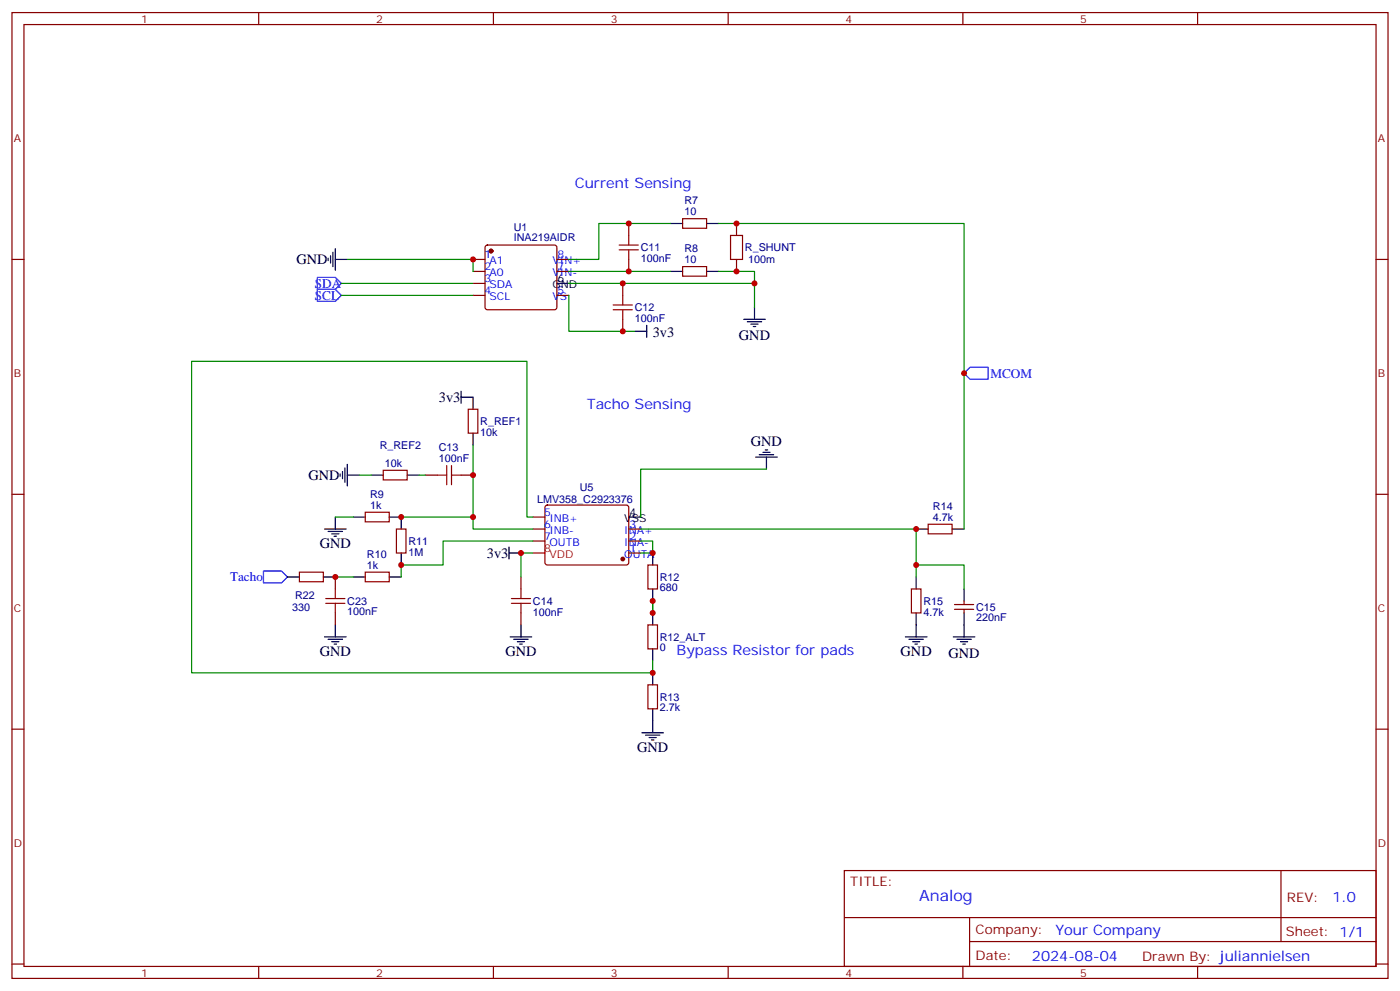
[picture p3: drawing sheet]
<svg xmlns="http://www.w3.org/2000/svg" width="412mm" height="292mm" viewBox="0 0 412 292" stroke-linecap="round" stroke-linejoin="round" font-family="sans-serif">
<g fill="none" stroke="#870000" stroke-width=".35">
<path d="M3.5 3.7h405.4v284.3h-405.4zM7.1 7.2h398.2v277.3h-398.2zM76.2 3.7v3.5M145.3 3.7v3.5M214.5 3.7v3.5M283.6 3.7v3.5M352.8 3.7v3.5M3.5 76.4h3.6M139.3 76.4h3.6M139.3 79.9h3.6M143.1 72.3l.5-.2h19.7l.5 .2 .2 .5v17.7l-.2 .5-.5 .2h-19.7l-.5-.2-.2-.5v-17.7zM164 76.4h3.6"/>
<path d="M164 79.9h3.6M185.2 65.8v3.5M185.2 76.4v3.5M201.1 64.4h7v2.8h-7zM201.1 78.5h7v2.8h-7zM217 65.8v3.5M217 76.4v3.5M405.3 76.4h3.6M139.3 83.4h3.6M139.3 87h3.6M164 87h3.6M183.4 83.4v3.6"/>
<path d="M183.4 94v3.5M112.9 138.5h7v2.8h-7zM125.2 139.9h3.6M135.8 139.9h3.5M137.9 120.5h2.9v7h-2.9zM3.5 145.5h3.6M107.6 150.8h7.1v2.8h-7.1zM116.8 155.8h2.8v7h-2.8zM157 159.3h3.5M157 155.8h3.5M157 152.2h3.5M160.7 148.9l.5-.2h23.3l.5 .2 .2 .5-.1 16.5-.6 .4h-23.6l-.4-.7v-16.2z"/>
<path d="M185.2 159.3h3.5M185.2 155.8h3.5M273.4 154.3h7.1v2.9h-7.1zM405.3 145.5h3.6M88.2 168.5h7v2.8h-7zM98.8 169.9v3.5M107.6 168.5h7.1v2.8h-7.1zM153.5 169.9v3.5M185.2 162.8h3.5M190.9 166.3h2.8v7.1h-2.8zM268.5 173.4h2.8v7h-2.8zM281.2 179.4h5.6"/>
<path d="M281.2 178h5.6M284 176.9v1.1M284 179.4v1M98.8 180.4v3.6M153.5 180.4v3.6M190.9 184h2.8v7h-2.8zM3.5 214.7h3.6M190.9 201.6h2.8v7.1h-2.8zM405.3 214.7h3.6M248.7 256.3h156.6v28.2h-156.6zM377.3 256.3v20.9M248.7 270.1h156.5"/>
<path d="M285.6 277.2h119.6M285.6 270.1v14.2M3.5 283.8h3.6M76.2 284.5v3.5M145.3 284.5v3.5M214.5 284.5v3.5M283.6 284.5v3.5M352.8 284.5v3.5M405.3 283.8h3.6"/>
</g>
<path d="M93.5 81.7h5.3l1.7 1.7-1.7 1.8h-5.3zM93.5 85.2h5.3l1.7 1.8-1.7 1.7h-5.3zM284 109.9l1.8-1.8h5.2v3.6h-5.2zM77.6 168.1h5.3l1.8 1.8-1.8 1.7h-5.3z" fill="none" stroke="#00f" stroke-width=".35"/>
<g fill="none" stroke="#000" stroke-width=".35">
<path d="M96.7 76v.7M97.4 75.3v2.1M98.1 74.3v4.2M98.8 76.4h3.5M98.8 73.2v6.4M197.6 65.8h3.5M197.6 79.9h3.5M208.1 65.8h3.6M208.1 79.9h3.6M164 83.4h3.6M187 97.5h3.5M190.5 95.8v3.5"/>
<path d="M219.1 94h6.3M220.1 94.7h4.3M221.2 95.4h2.1M221.9 96.1h.7M222.2 90.5v3.5M135.8 116.9h3.5v3.6M135.8 115.2v3.5M100.2 139.5v.7M100.9 138.8v2.1M101.6 137.8v4.2M102.3 139.9h3.5M102.3 136.7v6.4"/>
<path d="M109.4 139.9h3.5M119.9 139.9h3.6M139.3 127.5v3.6M222.6 134.6h6.4M223.7 133.9h4.2M224.7 133.2h2.1M225.4 132.5h.7M225.8 134.6v3.5M95.6 155.8h6.4M96.7 156.5h4.2M97.7 157.2h2.1M98.4 157.9h.7"/>
<path d="M98.8 152.2v3.6M104.1 152.2h3.5M114.7 152.2h3.5v3.6M185.2 152.2h3.5M269.9 155.8h3.5M280.5 155.8h3.5M84.7 169.9h3.5M95.2 169.9h3.6M104.1 169.9h3.5M114.7 169.9h3.5M118.2 162.8v3.5M149.9 162.8h3.6"/>
<path d="M149.9 161v3.6M192.3 162.8v3.5M192.3 173.4v3.5M269.9 169.9v3.5M284 173.4v3.5M95.6 187.5h6.4M96.7 188.2h4.2M97.7 188.9h2.1M98.4 189.6h.7M98.8 184v3.5M150.3 187.5h6.3M151.3 188.2h4.3"/>
<path d="M152.4 188.9h2.1M153.1 189.6h.7M153.5 184v3.5M192.3 180.4v3.6M192.3 191v3.6M192.3 198.1v3.5M266.7 187.5h6.3M267.8 188.2h4.2M268.8 188.9h2.1M269.5 189.6h.7M269.9 180.4v7.1M280.8 187.5h6.4"/>
<path d="M281.9 188.2h4.2M282.9 188.9h2.1M283.6 189.6h.7M284 180.4v7.1M189.1 215.7h6.3M190.1 216.4h4.3M191.2 217.1h2.1M191.9 217.8h.7M192.3 208.7v7"/>
</g>
<g fill="#870000" stroke="#870000" stroke-width=".35">
<circle cx="144.6" cy="73.9" r=".53"/>
<circle cx="183.4" cy="164.6" r=".53"/>
</g>
<g fill="none" stroke="#008700" stroke-width=".35">
<path d="M102.3 76.4h37v3.5M167.6 79.9h30M197.6 65.8h-21.2v10.6h-8.8M211.7 65.8h72.3v90M211.7 79.9h10.5v3.5M100.5 83.4h38.8M100.5 87h38.8M167.6 83.4h54.6v7.1M167.6 87v10.5h19.4M105.8 139.9h3.6M123.5 139.9h1.7M139.3 131.1v21.1"/>
<path d="M225.8 138.1h-37.1v14.1M98.8 152.2h5.3M118.2 152.2h21.1v3.6h17.7M157 159.3h-26.5v7h-12.3v3.6M157 152.2h-1.8v-45.8h-98.8v91.7h135.9v-3.5M188.7 155.8h81.2v14.1M188.7 159.3h3.6v3.5h-3.6M98.8 169.9h5.3M157 162.8h-3.5v7.1M192.3 176.9v3.5M269.9 166.3h14.1v7.1"/>
</g>
<g fill="none" stroke="#a10000" stroke-width=".35">
<path d="M182.4 72.1h5.6M182.4 73.6h5.6M185.2 69.3v2.8M185.2 73.6v2.8M215.2 69.3h3.5v7.1h-3.5zM180.6 89.8h5.7M180.6 91.2h5.7M183.4 87v2.8M183.4 91.2v2.8M128.8 139.9h2.8M131.6 137.1v5.6M133 137.1v5.6"/>
<path d="M133 139.9h2.8M96 177.6h5.6M96 176.2h5.6M98.8 173.4v2.8M98.8 177.6v2.8M150.6 177.6h5.7M150.6 176.2h5.7M153.5 173.4v2.8M153.5 177.6v2.8"/>
</g>
<path d="M157 162.8h3.5" fill="none" stroke="#f00" stroke-width=".35"/>
<g fill="#c00">
<circle cx="183.4" cy="83.4" r=".88"/>
<circle cx="183.4" cy="97.5" r=".88"/>
<circle cx="139.3" cy="76.4" r=".88"/>
<circle cx="185.2" cy="79.9" r=".88"/>
<circle cx="185.2" cy="65.8" r=".88"/>
<circle cx="222.3" cy="83.4" r=".88"/>
<circle cx="217" cy="79.9" r=".88"/>
<circle cx="118.2" cy="166.3" r=".88"/>
<circle cx="118.2" cy="152.2" r=".88"/>
<circle cx="153.5" cy="162.8" r=".88"/>
<circle cx="284" cy="109.9" r=".88"/>
<circle cx="217" cy="65.8" r=".88"/>
<circle cx="269.9" cy="155.8" r=".88"/>
<circle cx="269.9" cy="166.3" r=".88"/>
<circle cx="139.3" cy="152.2" r=".88"/>
<circle cx="139.3" cy="139.9" r=".88"/>
<circle cx="98.8" cy="169.9" r=".88"/>
<circle cx="192.3" cy="198.1" r=".88"/>
<circle cx="192.3" cy="176.9" r=".88"/>
<circle cx="192.3" cy="162.8" r=".88"/>
<circle cx="192.3" cy="180.4" r=".88"/>
</g>
<text font-size="4.6" fill="#00f" x="270.8" y="265.3">Analog</text>
<g font-size="4.2" fill="#00f">
<text x="169.3" y="55.2">Current Sensing</text>
<text x="172.9" y="120.5">Tacho Sensing</text>
<text x="199.3" y="192.8">Bypass Resistor for pads</text>
<text x="392.5" y="265.6">1.0</text>
<text x="310.9" y="275.1">Your Company</text>
<text x="304" y="282.9">2024-08-04</text>
</g>
<g font-size="4.2">
<text x="87.3" y="77.9">GND</text>
<text x="192.3" y="99.3">3v3</text>
<text x="217.7" y="100.1">GND</text>
<text x="129.3" y="118.4">3v3</text>
<text x="221.2" y="131.3">GND</text>
<text x="90.8" y="141.4">GND</text>
<text x="94.2" y="161.4">GND</text>
<text x="143.4" y="164.2">3v3</text>
<text x="94.2" y="193.1">GND</text>
<text x="148.9" y="193.1">GND</text>
<text x="265.3" y="193.1">GND</text>
<text x="279.4" y="193.6">GND</text>
<text x="187.7" y="221.4">GND</text>
</g>
<g font-size="3.9" fill="#00f">
<text x="92.8" y="84.7">SDA</text>
<text x="92.8" y="88.2">SCL</text>
<text x="291.7" y="111.2">MCOM</text>
<text x="67.8" y="171.1">Tacho</text>
</g>
<g font-size="3.9" fill="#800">
<text x="250.5" y="260.9">TITLE:</text>
<text x="379.1" y="265.6">REV:</text>
<text x="287.4" y="275.1">Company:</text>
<text x="378.7" y="275.7">Sheet: 1/1</text>
<text x="287.4" y="282.8">Date:</text>
<text x="336.4" y="282.8">Drawn By: juliannielsen</text>
</g>
<g font-size="3.2" fill="#800">
<text x="41.6" y="6.7">1</text>
<text x="110.8" y="6.7">2</text>
<text x="179.9" y="6.7">3</text>
<text x="249.1" y="6.7">4</text>
<text x="318.2" y="6.7">5</text>
<text x="4.1" y="41.8">A</text>
<text x="405.9" y="41.8">A</text>
<text x="4.1" y="110.9">B</text>
<text x="405.9" y="110.9">B</text>
<text x="4.1" y="180.1">C</text>
<text x="405.9" y="180.1">C</text>
<text x="4.1" y="249.2">D</text>
<text x="405.9" y="249.2">D</text>
<text x="41.6" y="287.5">1</text>
<text x="110.8" y="287.5">2</text>
<text x="179.9" y="287.5">3</text>
<text x="249.1" y="287.5">4</text>
<text x="318.2" y="287.5">5</text>
</g>
<g font-size="3.2" fill="#000080">
<text x="201.6" y="63.3">10</text>
<text x="201.6" y="60.1">R7</text>
<text x="151.4" y="71.1">INA219AIDR</text>
<text x="151.4" y="67.9">U1</text>
<text x="188.7" y="77.2">100nF</text>
<text x="188.7" y="74">C11</text>
<text x="201.6" y="77.4">10</text>
<text x="201.6" y="74.3">R8</text>
<text x="219.4" y="74">R_SHUNT</text>
<text x="220.4" y="77.5">100m</text>
<text x="187" y="94.8">100nF</text>
<text x="187" y="91.6">C12</text>
<text x="141.5" y="125.2">R_REF1</text>
<text x="141.5" y="128.3">10k</text>
<text x="111.9" y="132.2">R_REF2</text>
<text x="113.4" y="137.4">10k</text>
<text x="129.3" y="136">100nF</text>
<text x="129.3" y="132.8">C13</text>
<text x="109" y="149.8">1k</text>
<text x="109" y="146.6">R9</text>
<text x="158.2" y="148.1">LMV358_C2923376</text>
<text x="170.8" y="144.5">U5</text>
<text x="274.8" y="153.3">4.7k</text>
<text x="274.8" y="150.2">R14</text>
<text x="120.3" y="160.4">R11</text>
<text x="108.1" y="167.4">1k</text>
<text x="108.1" y="164.3">R10</text>
<text x="120.3" y="163.6">1M</text>
<text x="194.4" y="171">R12</text>
<text x="86.1" y="179.7">330</text>
<text x="86.9" y="176.4">R22</text>
<text x="102.3" y="178.1">C23</text>
<text x="157" y="178">C14</text>
<text x="194.4" y="174.1">680</text>
<text x="272" y="178">R15</text>
<text x="287.5" y="179.9">C15</text>
<text x="102.3" y="181.2">100nF</text>
<text x="157" y="181.2">100nF</text>
<text x="272" y="181.3">4.7k</text>
<text x="287.5" y="182.9">220nF</text>
<text x="194.4" y="191.7">0</text>
<text x="194.4" y="188.6">R12_ALT</text>
<text x="194.4" y="209.4">2.7k</text>
<text x="194.4" y="206.3">R13</text>
</g>
<g font-size="3.2" fill="#00f">
<text x="142.7" y="76">1</text>
<text x="144.2" y="77.8">A1</text>
<text x="162.7" y="77.8">VIN+</text>
<text x="164.2" y="76">8</text>
<text x="142.7" y="79.6">2</text>
<text x="142.7" y="83.1">3</text>
<text x="144.2" y="81.3">A0</text>
<text x="162.7" y="81.3">VIN-</text>
<text x="164.2" y="79.6">7</text>
<text x="142.7" y="86.6">4</text>
<text x="144.2" y="84.8">SDA</text>
<text x="144.2" y="88.4">SCL</text>
<text x="162.7" y="88.4">VS</text>
<text x="164.2" y="86.6">5</text>
<text x="160.3" y="151.9">5</text>
<text x="160.3" y="155.4">6</text>
<text x="161.8" y="153.6">INB+</text>
<text x="185.4" y="155.4">3</text>
<text x="160.3" y="158.9">7</text>
<text x="161.8" y="157.2">INB-</text>
<text x="161.8" y="160.7">OUTB</text>
<text x="183.9" y="160.7">INA-</text>
<text x="183.9" y="157.2">INA+</text>
<text x="185.4" y="158.9">2</text>
<text x="183.9" y="164.2">OUTA</text>
<text x="185.4" y="162.5">1</text>
</g>
<g font-size="3.2">
<text x="164.2" y="83.1">6</text>
<text x="162.7" y="84.8">GND</text>
<text x="183.9" y="153.6">VSS</text>
<text x="185.4" y="151.9">4</text>
</g>
<g font-size="3.2" fill="#f00">
<text x="160.3" y="162.5">8</text>
<text x="161.8" y="164.2">VDD</text>
</g>
</svg>
